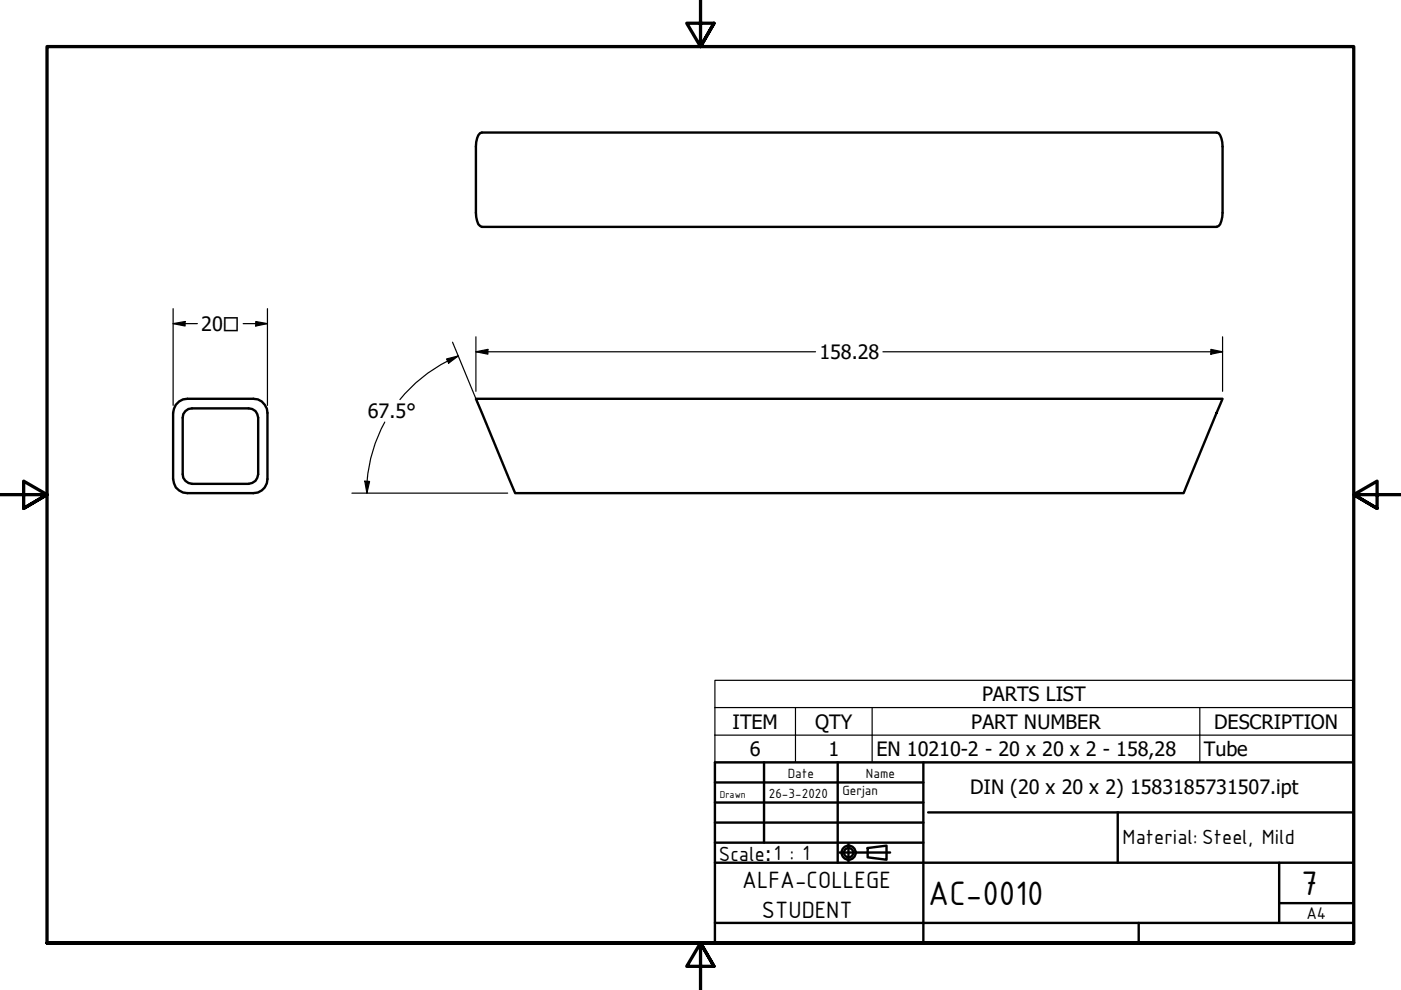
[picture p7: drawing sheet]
<svg xmlns="http://www.w3.org/2000/svg" width="297mm" height="210mm" viewBox="0 0 297 210" stroke-linecap="round" stroke-linejoin="round" font-family="sans-serif">
<!-- layer: Visible (ANSI) -->
<path d="M101.8 28.2l.4-.1h155.7l.5 .1a4.4 4.4 0 0 1 .8 2.9v14a4.4 4.4 0 0 1-.8 2.8l-.5 .2h-155.7l-.4-.2a3.9 3.9 0 0 1-.9-2.8v-14a3.9 3.9 0 0 1 .9-2.9zM38 85.1l.8-.4 1-.1h13.9a2.95 2.95 0 0 1 3 2.9v14.1a2.95 2.95 0 0 1-3 3h-13.9a3 3 0 0 1-3.1-3v-14.1l.6-1.7zM39.3 87.2l.6-.5 .8-.1h12a1.95 1.95 0 0 1 2 2v12a2.06 2.06 0 0 1-2 2h-12a2.06 2.06 0 0 1-2-2v-12l.2-.8zM100.9 84.6h158.3l-8.2 20h-141.8z" fill="none" stroke="#000" stroke-width=".51"/>
<!-- layer: Symbol (ANSI) -->
<path d="M151.6 150v-5.8h135.2v5.8M151.6 150h135.2v5.9M151.6 150v11.6h135.2v-5.7M151.6 155.9h135.2M168.7 150v11.6M184.9 150v11.6M254.4 150v11.6" fill="none" stroke="#000" stroke-width=".25"/>
<!-- layer: Border (ISO) -->
<path d="M148.5 -.1v10l-2.9-5h5.8l-2.9 5 2.9-5M0 104.9h10l-5-2.9v5.8l5-2.9-5 2.9M297 104.9h-10l5-2.9v5.8l-5-2.9 5 2.9M10 199.9v-190h277v190h-277h277M151.4 204.9l-2.9-5 2.9 5h-5.8l2.9-5v10" fill="none" stroke="#000" stroke-width=".7"/>
<!-- layer: Title (ANSI) -->
<path d="M196.8 172.2h90.2M237 172.2v10.7" fill="none" stroke="#000" stroke-width=".51"/>
<!-- layer: Title (ISO) -->
<g fill="none" stroke="#000" stroke-width=".51">
<path d="M151.6 161.6h135.4v38.3h-135.4zM151.6 165.9h44.2M151.6 170.2h44.2M151.6 174.4h44.2M151.6 178.7h44.2M162 161.6v17.1M177.6 161.6v21.3M179.9 178.9v3.8M184 179.8l4-.5v3l-4-.5zM195.8 161.6v38.3M151.6 195.7h135.4M151.6 182.9h135.4"/>
<path d="M178 180.8h10.7M241.4 195.7v4.2M271.2 191.5h15.8M271.2 182.9v12.8"/>
<circle cx="179.9" cy="180.8" r="1.49"/>
<circle cx="179.9" cy="180.8" r=".98"/>
</g>
<!-- layer: Dimension (ANSI) -->
<g fill="none" stroke="#000" stroke-width=".25">
<path d="M36.7 68.6l2.5-.4v.9zM36.7 68.6h5.1M36.7 65.4v20.6M51.6 68.6h5.1M54.2 68.2l2.5 .4-2.5 .5zM56.7 65.4v20.6M94.7 76.1l2.5-.6-2.1 1.5zM94.9 76.6a31.5 31.5 0 0 0-10.1 8.1M95.9 72.6l5.6 13.5M97.2 75.5l-2.3 1.1M100.9 74.6l2.5-.5v1zM100.9 74.6h72"/>
<path d="M100.9 71.4v11.6M187.2 74.6h72M256.7 74.1l2.5 .5-2.5 .5zM259.2 71.4v11.6M81.6 89.5a31.5 31.5 0 0 0-3.8 12.6M74.6 104.6h33M77.3 102l1.1 .1-.6 2.5zM77.9 102.1l-.1 2.5"/>
</g>
<g fill="#000">
<path d="M36.7 68.6l2.5-.4v.9z" fill-rule="evenodd"/>
<path d="M54.2 68.2l2.5 .4-2.5 .5z" fill-rule="evenodd"/>
<path d="M94.7 76.1l2.5-.6-2.1 1.5z" fill-rule="evenodd"/>
<path d="M100.9 74.6l2.5-.5v1z" fill-rule="evenodd"/>
<path d="M256.7 74.1l2.5 .5-2.5 .5z" fill-rule="evenodd"/>
<path d="M77.3 102l1.1 .1-.6 2.5z" fill-rule="evenodd"/>
</g>
<g font-size="7.7">
<text x="196.8" y="191.8">AC-0010</text>
<text x="275.8" y="189.7">7</text>
</g>
<g font-size="5.4">
<text x="157.4" y="188.4">ALFA-COLLEGE</text>
<text x="161.5" y="194.6">STUDENT</text>
</g>
<g font-size="4.7">
<text x="238" y="179">Material: Steel, Mild</text>
<text x="152.4" y="182.5">Scale</text>
</g>
<g font-size="4.2">
<text x="42.7" y="70.1">20□</text>
<text x="173.7" y="76.1">158.28</text>
<text x="78" y="88.6">67.5°</text>
<text x="208.2" y="148.7">PARTS LIST</text>
<text x="155.3" y="154.5">ITEM</text>
<text x="172.8" y="154.5">QTY</text>
<text x="205.9" y="154.5">PART NUMBER</text>
<text x="257.4" y="154.5">DESCRIPTION</text>
<text x="159" y="160.3">6</text>
<text x="175.6" y="160.3">1</text>
<text x="185.8" y="160.3">EN 10210-2 - 20 x 20 x 2 - 158,28</text>
<text x="255.3" y="160.4">Tube</text>
<text x="205.7" y="168.4">DIN (20 x 20 x 2) 1583185731507.ipt</text>
<text x="162.2" y="182.5">:1 : 1</text>
</g>
<text font-size="3.9" x="277" y="194.9">A4</text>
<g font-size="3">
<text x="167" y="164.9">Date</text>
<text x="183.6" y="164.9">Name</text>
<text x="163" y="169.1">26-3-2020</text>
<text x="178.6" y="168.6">Gerjan</text>
</g>
<text font-size="2.3" x="152.6" y="169.1">Drawn</text>
</svg>
